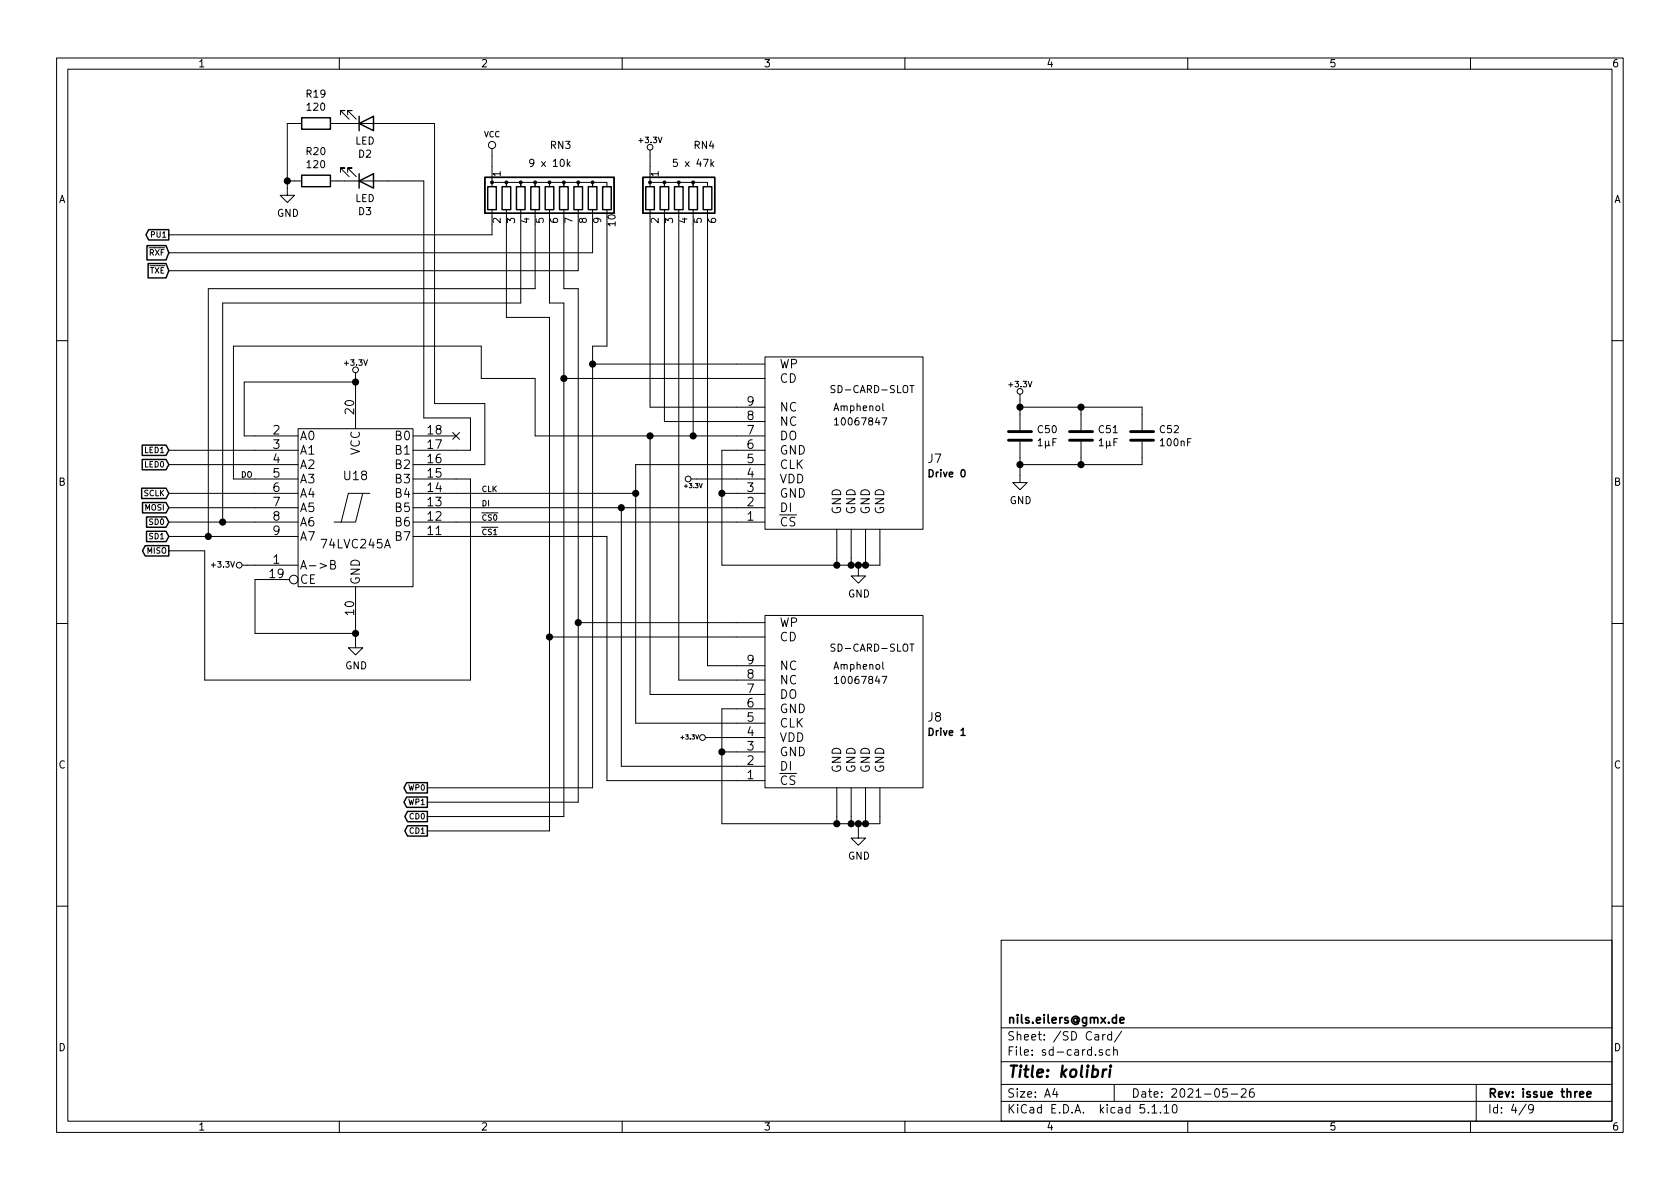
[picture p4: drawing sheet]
EESchema Schematic File Version 4
EELAYER 30 0
EELAYER END
$Descr A4 11693 8268
encoding utf-8
Sheet 4 9
Title "kolibri"
Date "2021-05-26"
Rev "issue three"
Comp "nils.eilers@gmx.de"
Comment1 ""
Comment2 ""
Comment3 ""
Comment4 ""
$EndDescr
$Comp
L main-rescue:+3.3V-RESCUE-main #PWR082
U 1 1
P 4525 1075
F 0 "#PWR082" H 4525 1035 30  0001 C CNN
F 1 "+3.3V" H 4525 1185 39  0000 C CNN
F 2 "" H 4525 1075 60  0000 C CNN
F 3 "" H 4525 1075 60  0000 C CNN
	1    4525 1075
	1    0    0    -1  
$EndComp
$Comp
L eilers:10067847 J8
U 1 1
P 5125 5425
F 0 "J8" H 6453 5869 60  0000 L CNN
F 1 "10067847" H 5225 5275 10  0001 C CNN
F 2 "kolibri:SD-SOCKET" H 5125 5425 60  0001 C CNN
F 3 "" H 5125 5425 60  0000 C CNN
	1    5125 5425
	1    0    0    -1  
$EndComp
$Comp
L eilers:10067847 J7
U 1 1
P 5125 3625
F 0 "J7" H 6453 4069 60  0000 L CNN
F 1 "10067847" H 5225 3475 10  0001 C CNN
F 2 "kolibri:SD-SOCKET" H 5125 3625 60  0001 C CNN
F 3 "" H 5125 3625 60  0000 C CNN
	1    5125 3625
	1    0    0    -1  
$EndComp
$Comp
L main-rescue:GND #PWR090
U 1 1
P 5975 3950
F 0 "#PWR090" H 5975 3700 50  0001 C CNN
F 1 "GND" H 5980 3777 50  0000 C CNN
F 2 "" H 5975 3950 50  0001 C CNN
F 3 "" H 5975 3950 50  0001 C CNN
	1    5975 3950
	1    0    0    -1  
$EndComp
Wire Wire Line
	5825 3875 5825 3925
Wire Wire Line
	5825 3925 5925 3925
Wire Wire Line
	6125 3925 6125 3875
Wire Wire Line
	6025 3875 6025 3925
Connection ~ 6025 3925
Wire Wire Line
	6025 3925 6125 3925
Wire Wire Line
	5925 3875 5925 3925
Connection ~ 5925 3925
Wire Wire Line
	5925 3925 5975 3925
Wire Wire Line
	5975 3950 5975 3925
Connection ~ 5975 3925
Wire Wire Line
	5975 3925 6025 3925
$Comp
L main-rescue:GND #PWR095
U 1 1
P 5975 5775
F 0 "#PWR095" H 5975 5525 50  0001 C CNN
F 1 "GND" H 5980 5602 50  0000 C CNN
F 2 "" H 5975 5775 50  0001 C CNN
F 3 "" H 5975 5775 50  0001 C CNN
	1    5975 5775
	1    0    0    -1  
$EndComp
Wire Wire Line
	5825 5675 5825 5725
Wire Wire Line
	5825 5725 5925 5725
Wire Wire Line
	6125 5725 6125 5675
Wire Wire Line
	5925 5675 5925 5725
Connection ~ 5925 5725
Wire Wire Line
	5925 5725 5975 5725
Wire Wire Line
	6025 5675 6025 5725
Connection ~ 6025 5725
Wire Wire Line
	6025 5725 6125 5725
Wire Wire Line
	5975 5775 5975 5725
Connection ~ 5975 5725
Wire Wire Line
	5975 5725 6025 5725
$Comp
L eilers:74LVC245A U18
U 1 1
P 2475 3525
F 0 "U18" H 2475 3750 60  0000 C CNN
F 1 "74LVC245A" H 2475 3275 60  0000 C CNN
F 2 "kolibri:DIP-20" H 2475 3525 60  0001 C CNN
F 3 "" H 2475 3525 60  0000 C CNN
	1    2475 3525
	1    0    0    -1  
$EndComp
Wire Wire Line
	5125 4325 4025 4325
Wire Wire Line
	5125 4425 3825 4425
Wire Wire Line
	5125 3125 5025 3125
Wire Wire Line
	5025 3125 5025 3425
Wire Wire Line
	5025 3925 5825 3925
Connection ~ 5825 3925
Wire Wire Line
	5125 3425 5025 3425
Connection ~ 5025 3425
Wire Wire Line
	5025 3425 5025 3925
Wire Wire Line
	5125 4925 5025 4925
Wire Wire Line
	5025 4925 5025 5225
Wire Wire Line
	5025 5725 5825 5725
Connection ~ 5825 5725
Wire Wire Line
	5125 5225 5025 5225
Connection ~ 5025 5225
Wire Wire Line
	5025 5225 5025 5725
Wire Wire Line
	4525 1075 4525 1150
Wire Wire Line
	5125 4725 4725 4725
Wire Wire Line
	5125 4825 4525 4825
Wire Wire Line
	4525 4825 4525 3025
Connection ~ 4525 3025
$Comp
L Device:R_Network05 RN4
U 1 1
P 4725 1350
F 0 "RN4" H 4825 1700 50  0000 L CNN
F 1 "5 x 47k" H 4675 1575 50  0000 L CNN
F 2 "kolibri:R_Array_SIP6" V 5100 1350 50  0001 C CNN
F 3 "http://www.vishay.com/docs/31509/csc.pdf" H 4725 1350 50  0001 C CNN
	1    4725 1350
	1    0    0    -1  
$EndComp
Wire Wire Line
	5125 5025 4425 5025
Wire Wire Line
	4425 5025 4425 3425
Wire Wire Line
	4425 3225 5125 3225
Wire Wire Line
	5125 3525 4325 3525
Wire Wire Line
	4325 3525 4325 5325
Wire Wire Line
	4325 5325 5125 5325
Connection ~ 4325 3525
Wire Wire Line
	5125 5425 4225 5425
Wire Wire Line
	4225 5425 4225 3725
$Comp
L main-rescue:+3.3V-RESCUE-main #PWR087
U 1 1
P 4850 3325
F 0 "#PWR087" H 4850 3285 30  0001 C CNN
F 1 "+3.3V" V 4800 3350 30  0000 C CNN
F 2 "" H 4850 3325 60  0000 C CNN
F 3 "" H 4850 3325 60  0000 C CNN
	1    4850 3325
	0    -1   -1   0   
$EndComp
$Comp
L main-rescue:+3.3V-RESCUE-main #PWR094
U 1 1
P 4950 5125
F 0 "#PWR094" H 4950 5085 30  0001 C CNN
F 1 "+3.3V" V 4950 5275 30  0000 C CNN
F 2 "" H 4950 5125 60  0000 C CNN
F 3 "" H 4950 5125 60  0000 C CNN
	1    4950 5125
	0    -1   -1   0   
$EndComp
Wire Wire Line
	5125 5125 4950 5125
$Comp
L main-rescue:VCC #PWR083
U 1 1
P 3425 1075
F 0 "#PWR083" H 3425 925 50  0001 C CNN
F 1 "VCC" H 3425 1225 39  0000 C CNN
F 2 "" H 3425 1075 50  0001 C CNN
F 3 "" H 3425 1075 50  0001 C CNN
	1    3425 1075
	1    0    0    -1  
$EndComp
Wire Wire Line
	3175 3725 4225 3725
Wire Wire Line
	3175 3625 5125 3625
Wire Wire Line
	3175 3525 4325 3525
Connection ~ 4425 3425
Wire Wire Line
	4425 3425 4425 3225
Wire Wire Line
	3175 3425 4425 3425
$Comp
L main-rescue:GND #PWR092
U 1 1
P 2475 4450
F 0 "#PWR092" H 2475 4200 50  0001 C CNN
F 1 "GND" H 2480 4277 50  0000 C CNN
F 2 "" H 2475 4450 50  0001 C CNN
F 3 "" H 2475 4450 50  0001 C CNN
	1    2475 4450
	1    0    0    -1  
$EndComp
Wire Wire Line
	2475 4375 2475 4400
$Comp
L main-rescue:+3.3V-RESCUE-main #PWR084
U 1 1
P 2475 2625
F 0 "#PWR084" H 2475 2585 30  0001 C CNN
F 1 "+3.3V" H 2475 2735 39  0000 C CNN
F 2 "" H 2475 2625 60  0000 C CNN
F 3 "" H 2475 2625 60  0000 C CNN
	1    2475 2625
	1    0    0    -1  
$EndComp
Wire Wire Line
	2475 2625 2475 2650
Wire Wire Line
	1775 3425 1175 3425
Wire Wire Line
	1775 3525 1175 3525
Wire Wire Line
	1775 3625 1550 3625
Wire Wire Line
	1775 3725 1450 3725
Wire Wire Line
	1775 4025 1775 4400
Wire Wire Line
	1775 4400 2475 4400
Connection ~ 2475 4400
Wire Wire Line
	2475 4400 2475 4450
$Comp
L main-rescue:+3.3V-RESCUE-main #PWR089
U 1 1
P 1725 3925
F 0 "#PWR089" H 1725 3885 30  0001 C CNN
F 1 "+3.3V" V 1725 4100 39  0000 C CNN
F 2 "" H 1725 3925 60  0000 C CNN
F 3 "" H 1725 3925 60  0000 C CNN
	1    1725 3925
	0    -1   -1   0   
$EndComp
Wire Wire Line
	1775 3925 1725 3925
Text GLabel 1175 3425 0    39   Input ~ 0
SCLK
Text GLabel 1175 3525 0    39   Input ~ 0
MOSI
Text GLabel 1175 3625 0    39   Input ~ 0
SD0
Text GLabel 1175 3725 0    39   Input ~ 0
SD1
Wire Wire Line
	1625 2400 1625 3325
Wire Wire Line
	1625 3325 1775 3325
Wire Wire Line
	3175 3325 3275 3325
Wire Wire Line
	3275 3325 3275 4725
Wire Wire Line
	3275 4725 1425 4725
Wire Wire Line
	1425 4725 1425 3825
Wire Wire Line
	1425 3825 1175 3825
Text GLabel 1175 3825 0    39   Output ~ 0
MISO
Wire Wire Line
	1700 2650 2475 2650
Connection ~ 2475 2650
Wire Wire Line
	2475 2650 2475 2675
Wire Wire Line
	1775 3025 1700 3025
Wire Wire Line
	1700 3025 1700 2650
NoConn ~ 3175 3025
$Comp
L Device:C C50
U 1 1
P 7100 3025
F 0 "C50" H 7215 3071 50  0000 L CNN
F 1 "1µF" H 7215 2980 50  0000 L CNN
F 2 "kolibri:KERKO-5" H 7138 2875 50  0001 C CNN
F 3 "~" H 7100 3025 50  0001 C CNN
	1    7100 3025
	1    0    0    -1  
$EndComp
$Comp
L Device:C C51
U 1 1
P 7525 3025
F 0 "C51" H 7640 3071 50  0000 L CNN
F 1 "1µF" H 7640 2980 50  0000 L CNN
F 2 "kolibri:KERKO-5" H 7563 2875 50  0001 C CNN
F 3 "~" H 7525 3025 50  0001 C CNN
	1    7525 3025
	1    0    0    -1  
$EndComp
$Comp
L main-rescue:+3.3V-RESCUE-main #PWR085
U 1 1
P 7100 2775
F 0 "#PWR085" H 7100 2735 30  0001 C CNN
F 1 "+3.3V" H 7100 2885 39  0000 C CNN
F 2 "" H 7100 2775 60  0000 C CNN
F 3 "" H 7100 2775 60  0000 C CNN
	1    7100 2775
	1    0    0    -1  
$EndComp
$Comp
L main-rescue:GND #PWR086
U 1 1
P 7100 3300
F 0 "#PWR086" H 7100 3050 50  0001 C CNN
F 1 "GND" H 7105 3127 50  0000 C CNN
F 2 "" H 7100 3300 50  0001 C CNN
F 3 "" H 7100 3300 50  0001 C CNN
	1    7100 3300
	1    0    0    -1  
$EndComp
Wire Wire Line
	7100 2775 7100 2825
Wire Wire Line
	7100 2825 7525 2825
Wire Wire Line
	7525 2825 7525 2875
Connection ~ 7100 2825
Wire Wire Line
	7100 2825 7100 2875
Wire Wire Line
	7525 3175 7525 3225
Wire Wire Line
	7525 3225 7100 3225
Wire Wire Line
	7100 3225 7100 3175
Wire Wire Line
	7100 3300 7100 3225
Connection ~ 7100 3225
$Comp
L Device:LED D2
U 1 1
P 2550 850
F 0 "D2" H 2541 1066 50  0000 C CNN
F 1 "LED" H 2541 975 50  0000 C CNN
F 2 "kolibri:LED-RND-135-00093" H 2550 850 50  0001 C CNN
F 3 "~" H 2550 850 50  0001 C CNN
	1    2550 850 
	1    0    0    1   
$EndComp
$Comp
L Device:R R19
U 1 1
P 2200 850
F 0 "R19" V 1993 850 50  0000 C CNN
F 1 "120" V 2084 850 50  0000 C CNN
F 2 "kolibri:R" V 2130 850 50  0001 C CNN
F 3 "~" H 2200 850 50  0001 C CNN
	1    2200 850 
	0    -1   1    0   
$EndComp
Text GLabel 1175 3225 0    39   Input ~ 0
LED0
Wire Wire Line
	2400 850  2350 850 
$Comp
L Device:LED D3
U 1 1
P 2550 1250
F 0 "D3" H 2541 1466 50  0000 C CNN
F 1 "LED" H 2541 1375 50  0000 C CNN
F 2 "kolibri:LED-RND-135-00093" H 2550 1250 50  0001 C CNN
F 3 "~" H 2550 1250 50  0001 C CNN
	1    2550 1250
	1    0    0    1   
$EndComp
$Comp
L Device:R R20
U 1 1
P 2200 1250
F 0 "R20" V 1993 1250 50  0000 C CNN
F 1 "120" V 2084 1250 50  0000 C CNN
F 2 "kolibri:R" V 2130 1250 50  0001 C CNN
F 3 "~" H 2200 1250 50  0001 C CNN
	1    2200 1250
	0    -1   1    0   
$EndComp
Text GLabel 1175 3125 0    39   Input ~ 0
LED1
Wire Wire Line
	2400 1250 2350 1250
Connection ~ 3825 4425
Text Notes 6450 3325 0    50   ~ 10
Drive 0
Text Notes 6450 5125 0    50   ~ 10
Drive 1
Wire Wire Line
	2000 1250 2050 1250
Wire Wire Line
	2050 850  2000 850 
Wire Wire Line
	2000 850  2000 1250
$Comp
L Device:C C52
U 1 1
P 7950 3025
F 0 "C52" H 8065 3071 50  0000 L CNN
F 1 "100nF" H 8065 2980 50  0000 L CNN
F 2 "kolibri:KERKO-5" H 7988 2875 50  0001 C CNN
F 3 "~" H 7950 3025 50  0001 C CNN
	1    7950 3025
	1    0    0    -1  
$EndComp
Wire Wire Line
	7950 2875 7950 2825
Wire Wire Line
	7950 2825 7525 2825
Connection ~ 7525 2825
Wire Wire Line
	7950 3175 7950 3225
Wire Wire Line
	7950 3225 7525 3225
Connection ~ 7525 3225
Wire Wire Line
	4125 5475 2975 5475
Wire Wire Line
	4125 2525 4125 5475
Wire Wire Line
	2975 5575 4025 5575
Wire Wire Line
	3925 5675 2975 5675
Wire Wire Line
	2975 5775 3825 5775
Wire Wire Line
	3825 5775 3825 4425
Text GLabel 1175 1750 0    39   Input ~ 0
~RXF
Text GLabel 1175 1875 0    39   Input ~ 0
~TXE
Wire Wire Line
	3425 1075 3425 1150
Wire Wire Line
	1550 3625 1550 2100
Wire Wire Line
	1550 2100 3625 2100
Connection ~ 1550 3625
Wire Wire Line
	1550 3625 1175 3625
Wire Wire Line
	1450 2000 1450 3725
Connection ~ 1450 3725
Wire Wire Line
	1450 3725 1175 3725
Wire Wire Line
	5125 2825 4525 2825
Wire Wire Line
	4525 2825 4525 1550
Wire Wire Line
	4625 1550 4625 2925
Wire Wire Line
	4625 2925 5125 2925
Wire Wire Line
	4925 4625 5125 4625
Wire Wire Line
	4125 1750 4125 1550
Wire Wire Line
	4525 3025 4825 3025
Wire Wire Line
	4725 1550 4725 4725
Wire Wire Line
	4925 1550 4925 4625
Wire Wire Line
	4825 1550 4825 3025
Connection ~ 4825 3025
Wire Wire Line
	4825 3025 5125 3025
Wire Wire Line
	5125 3325 4850 3325
Wire Wire Line
	4025 1875 4025 1550
Wire Wire Line
	1175 1875 4025 1875
Wire Wire Line
	3725 2000 3725 1550
Wire Wire Line
	1450 2000 3725 2000
Wire Wire Line
	3625 1550 3625 2100
Connection ~ 4125 2525
Wire Wire Line
	4125 2525 5125 2525
Connection ~ 4025 4325
Wire Wire Line
	4025 4325 4025 5575
Wire Wire Line
	5125 2625 3925 2625
Connection ~ 3925 2625
Wire Wire Line
	3925 2625 3925 5675
Text Label 1675 3325 0    39   ~ 0
DO
Text Label 3350 3625 0    39   ~ 0
~CS0
Text Label 3350 3725 0    39   ~ 0
~CS1
Text Label 3350 3525 0    39   ~ 0
DI
Text Label 3350 3425 0    39   ~ 0
CLK
Wire Wire Line
	3925 2100 3925 2625
Wire Wire Line
	1175 1750 4125 1750
$Comp
L Device:R_Network09 RN3
U 1 1
P 3825 1350
F 0 "RN3" H 3825 1700 50  0000 L CNN
F 1 "9 x 10k" H 3675 1575 50  0000 L CNN
F 2 "kolibri:R_Array_SIP10" V 4400 1350 50  0001 C CNN
F 3 "http://www.vishay.com/docs/31509/csc.pdf" H 3825 1350 50  0001 C CNN
	1    3825 1350
	1    0    0    -1  
$EndComp
Wire Wire Line
	1625 2400 3350 2400
Text GLabel 2975 5475 0    39   Output ~ 0
WP0
Text GLabel 2975 5575 0    39   Output ~ 0
WP1
Text GLabel 2975 5675 0    39   Output ~ 0
CD0
Text GLabel 2975 5775 0    39   Output ~ 0
CD1
Wire Wire Line
	1775 3125 1175 3125
Wire Wire Line
	1775 3225 1175 3225
Wire Wire Line
	3725 3025 3725 2625
Wire Wire Line
	3725 2625 3350 2625
Wire Wire Line
	3725 3025 4525 3025
Wire Wire Line
	3350 2625 3350 2400
Wire Wire Line
	3275 2900 3275 3125
Wire Wire Line
	3275 3125 3175 3125
Wire Wire Line
	2700 1250 2950 1250
Wire Wire Line
	3175 3225 3375 3225
Wire Wire Line
	3375 3225 3375 2800
Wire Wire Line
	2700 850  3025 850 
$Comp
L main-rescue:GND #PWR068
U 1 1
P 2000 1300
F 0 "#PWR068" H 2000 1050 50  0001 C CNN
F 1 "GND" H 2005 1127 50  0000 C CNN
F 2 "" H 2000 1300 50  0001 C CNN
F 3 "" H 2000 1300 50  0001 C CNN
	1    2000 1300
	1    0    0    -1  
$EndComp
Wire Wire Line
	2000 1300 2000 1250
Connection ~ 2000 1250
Wire Wire Line
	3025 2800 3375 2800
Wire Wire Line
	3025 850  3025 2800
Wire Wire Line
	2950 1250 2950 2900
Wire Wire Line
	2950 2900 3275 2900
Text GLabel 1175 1625 0    39   Output ~ 0
PU1
Wire Wire Line
	1175 1625 3425 1625
Wire Wire Line
	3425 1550 3425 1625
Wire Wire Line
	4225 1550 4225 2400
Wire Wire Line
	4225 2400 4125 2400
Wire Wire Line
	4125 2400 4125 2525
Wire Wire Line
	3525 1550 3525 2200
Wire Wire Line
	3525 2200 3825 2200
Wire Wire Line
	3825 2200 3825 4425
Wire Wire Line
	3925 1550 3925 2000
Wire Wire Line
	3925 2000 4025 2000
Wire Wire Line
	4025 2000 4025 4325
Wire Wire Line
	3925 2100 3825 2100
Wire Wire Line
	3825 1550 3825 2100
$EndSCHEMATC
